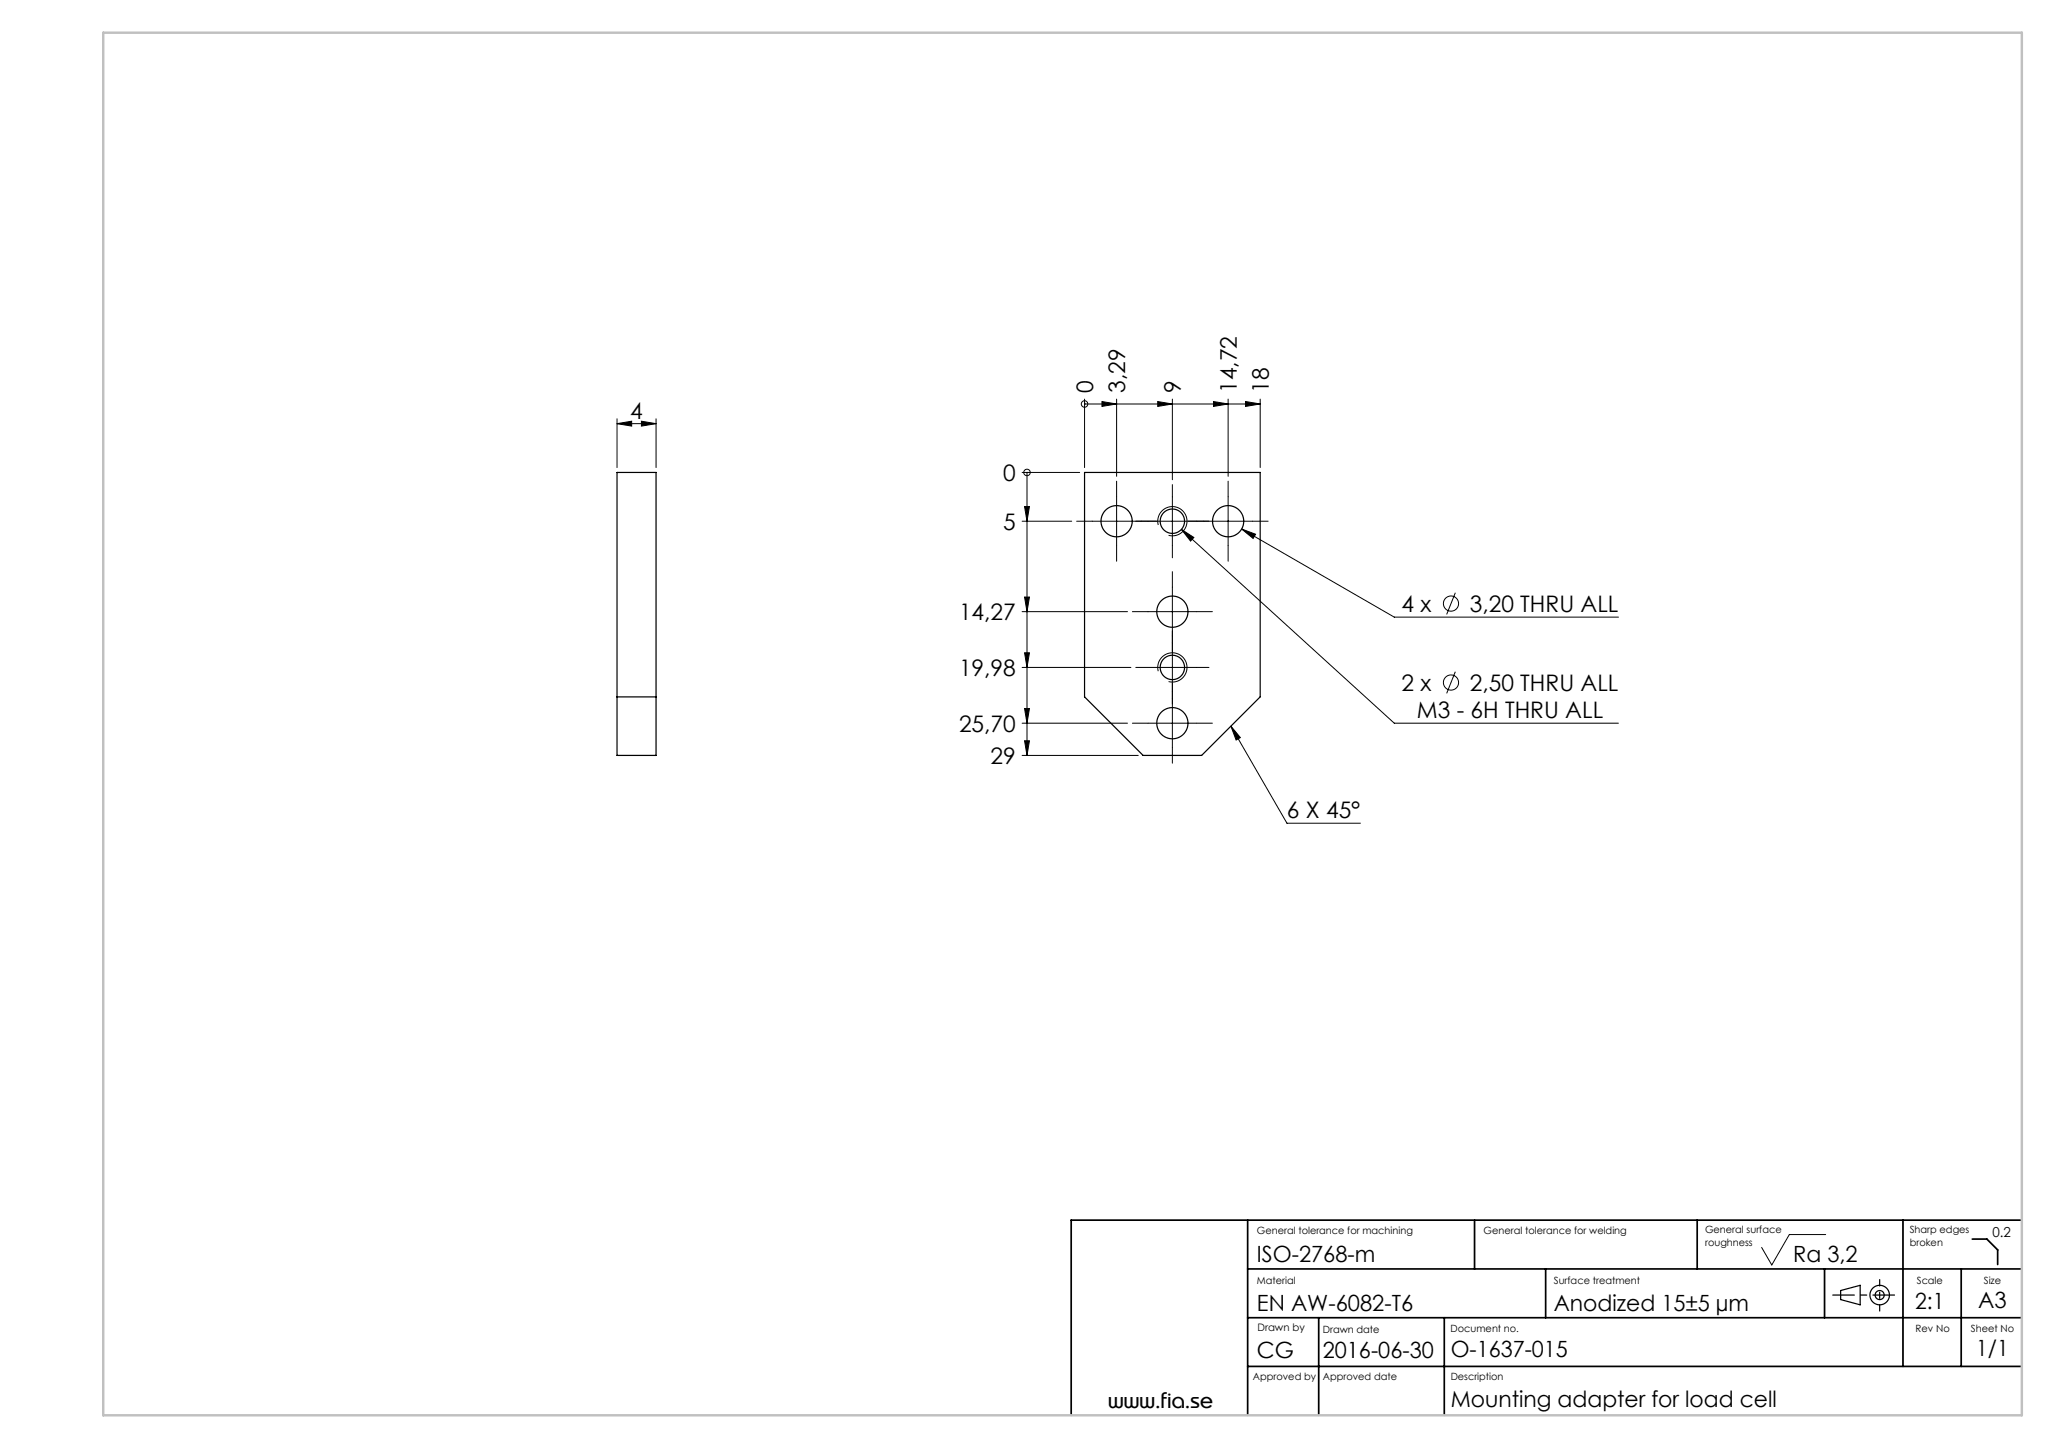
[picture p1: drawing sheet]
<svg xmlns="http://www.w3.org/2000/svg" width="420mm" height="297mm" viewBox="0 0 420 297" stroke-linecap="round" stroke-linejoin="round" font-family="sans-serif">
<g fill="none" stroke="#000" stroke-width=".2">
<path d="M126.5 86.8l3-.5v1zM126.5 85.8v10M126.5 86.8h8M131.5 86.3l3 .5-3 .5zM134.5 85.8v10M209.5 96.8h11.8M210.5 96.8h.1M210.5 96.8v58M222.3 82.8h.1M222.3 81.8v14M222.3 82.8h36M225.9 82.3l3 .5-3 .5z"/>
<path d="M228.9 81.8v15.8M237.3 82.3l3 .5-3 .5zM240.3 81.8v16.5M248.7 82.3l3 .5-3 .5zM251.7 81.8v15.8M255.3 82.3l3 .5-3 .5zM258.3 81.8v14M209.5 106.8h10.2M210 103.8h1l-.5 3zM223.9 106.8h10M228.9 101.8v10M235.3 106.8h10"/>
<path d="M237.4 107.6a3 3 0 0 1 2.6-3.8 3 3 0 0 1 3.3 3.3 3 3 0 0 1-3.8 2.6M240.3 101.8v10M242.2 108.5l2.5 1.7-.7 .7zM242.2 108.5l43.6 39.7h45.9M246.7 106.8h10M251.7 101.8v10M254.5 108.4l2.9 1.1-.5 .9zM254.5 108.4l31.3 18.1h45.9M209.5 125.4h21.6M209.5 136.8h22.3M210 122.4h1l-.5 3zM210 133.8h1l-.5 3z"/>
<path d="M235.3 125.4h10M235.3 136.8h10M237.4 137.6a3 3 0 0 1 2.6-3.8 3 3 0 0 1 3.3 3.3 3 3 0 0 1-3.8 2.6M240.3 120.4v10M240.3 131.8v10M298.3 121.5l-1.8 4.4M298.3 137.7l-1.8 4.4M209.5 148.2h21.6M209.5 154.8h23.8M210 145.2h1l-.5 3zM210 151.8h1l-.5 3zM235.3 148.2h10"/>
<path d="M240.3 143.2v10M252.3 148.8l1.9 2.4-.8 .5zM252.3 148.8l11.5 19.9h15.1M374.2 253h-7.4l-3.6 6.3-2.1-3.6"/>
<circle cx="210.5" cy="96.8" r=".67"/>
<circle cx="222.3" cy="82.8" r=".67"/>
<circle cx="297.4" cy="123.7" r="1.56"/>
<circle cx="297.4" cy="139.9" r="1.56"/>
</g>
<g fill="none" stroke="#000" stroke-width=".25">
<path d="M126.5 96.8h8v58h-8zM222.3 96.8h36v46l-12 12h-12l-12-12zM126.5 142.8h8M377.3 264.5l4-1.1v4l-4-1z"/>
<circle cx="228.9" cy="106.8" r="3.2"/>
<circle cx="240.3" cy="106.8" r="2.5"/>
<circle cx="251.7" cy="106.8" r="3.2"/>
<circle cx="240.3" cy="125.4" r="3.2"/>
<circle cx="240.3" cy="136.8" r="2.5"/>
<circle cx="240.3" cy="148.2" r="3.2"/>
<circle cx="385.3" cy="265.4" r="2"/>
<circle cx="385.3" cy="265.4" r=".93"/>
</g>
<g fill="none" stroke="#000" stroke-width=".2" stroke-dasharray="15.2 1.3 1.3 1.3">
<path d="M223.9 106.8h-3.2M228.9 101.8v-3.2M228.9 111.8v3.2M233.9 106.8h3.2M235.3 106.8h-2.5M240.3 101.8v-2.5M240.3 111.8v2.5M245.3 106.8h2.5M246.7 106.8h-3.2M251.7 101.8v-3.2M251.7 111.8v3.2M256.7 106.8h3.2"/>
<path d="M235.3 125.4h-3.2M235.3 136.8h-2.5M240.3 120.4v-3.2M240.3 130.4v3.2M240.3 131.8v-2.5M245.3 125.4h3.2M245.3 136.8h2.5M235.3 148.2h-3.2M240.3 143.2v-3.2M240.3 153.2v3.2M240.3 141.8v2.5M245.3 148.2h3.2"/>
</g>
<path d="M388.3 265.4h-12.6" fill="none" stroke="#000" stroke-width=".25" stroke-dasharray="15.2 1.3 1.3 1.3" stroke-dashoffset="10.8"/>
<path d="M385.3 268.7v-6.4" fill="none" stroke="#000" stroke-width=".25" stroke-dasharray="15.2 1.3 1.3 1.3" stroke-dashoffset="13.9"/>
<g fill="none" stroke="#000" stroke-width=".35">
<path d="M255.7 250.1v40M302.3 250.1v10M347.9 250.1v10M390.1 250.1v30M404.3 254h3l2.2 2.2v3M414.4 250.1h-194.8v40M255.7 270.1h158.7M255.7 260.1h158.7M270.3 270.1v20M296 270.1v20M316.8 260.1v10M374 260.1v10"/>
<path d="M402 260.1v20M255.7 280.1h158.7"/>
</g>
<path d="M21.2 6.7h393.2v283.4h-393.2z" fill="none" stroke="#c0c0c0" stroke-width=".5"/>
<g fill="#000">
<path d="M225.9 82.3l3 .5-3 .5zM237.3 82.3l3 .5-3 .5zM248.7 82.3l3 .5-3 .5zM255.3 82.3l3 .5-3 .5z"/>
<path d="M210 103.8h1l-.5 3zM210 122.4h1l-.5 3zM210 133.8h1l-.5 3zM210 145.2h1l-.5 3zM210 151.8h1l-.5 3z"/>
<path d="M254.5 108.4l2.4 2 .5-.9zM242.2 108.5l1.8 2.4 .7-.7zM252.3 148.8l1.9 2.4-.8 .5zM126.5 86.8l3-.5v1zM131.5 86.3l3 .5-3 .5z"/>
</g>
<g font-size="4.7">
<text x="224.1" y="80.5" transform="rotate(-90 224.1 80.5)">0</text>
<text x="230.6" y="80.5" transform="rotate(-90 230.6 80.5)">3,29</text>
<text x="242.1" y="80.5" transform="rotate(-90 242.1 80.5)">9</text>
<text x="253.5" y="80.5" transform="rotate(-90 253.5 80.5)">14,72</text>
<text x="260.1" y="80.5" transform="rotate(-90 260.1 80.5)">18</text>
<text x="129.2" y="85.8">4</text>
<text x="205.6" y="98.6">0</text>
<text x="205.6" y="108.6">5</text>
<text x="287.3" y="125.4">4 x</text>
<text x="301.3" y="125.4">3,20 THRU ALL</text>
<text x="196.6" y="127.1">14,27</text>
<text x="196.6" y="138.6">19,98</text>
<text x="287.3" y="141.6">2 x</text>
<text x="301.3" y="141.6">2,50 THRU ALL</text>
<text x="196.6" y="150">25,70</text>
<text x="290.4" y="147.2">M3 - 6H THRU ALL</text>
<text x="203" y="156.6">29</text>
<text x="263.8" y="167.7">6 X 45°</text>
</g>
<g font-size="4.6">
<text x="257.6" y="258.6">ISO-2768-m</text>
<text x="367.6" y="258.6">Ra 3,2</text>
<text x="257.6" y="268.6">EN AW-6082-T6</text>
<text x="318.5" y="268.6">Anodized 15±5 µm</text>
<text x="392.6" y="268.3">2:1</text>
<text x="405.5" y="268">A3</text>
<text x="257.6" y="278.4">CG</text>
<text x="271.1" y="278.4">2016-06-30</text>
<text x="297.4" y="278.1">O-1637-015</text>
<text x="405.1" y="277.9">1/1</text>
<text x="297.4" y="288.4">Mounting adapter for load cell</text>
</g>
<text font-size="4.2" x="227.2" y="288.5">www.fia.se</text>
<text font-size="2.8" x="408.4" y="253.5">0.2</text>
<text font-size="2.1" x="257.7" y="272.8">Drawn by</text>
<g font-size="2">
<text x="257.6" y="252.9">General tolerance for machining</text>
<text x="304.1" y="252.9">General tolerance for welding</text>
<text x="349.5" y="252.8">General surface</text>
<text x="349.5" y="255.4">roughness</text>
<text x="391.4" y="252.8">Sharp edges</text>
<text x="391.4" y="255.4">broken</text>
<text x="257.6" y="263.2">Material</text>
<text x="318.5" y="263.2">Surface treatment</text>
<text x="392.9" y="263.2">Scale</text>
<text x="406.6" y="263.2">Size</text>
<text x="271.1" y="273.2">Drawn date</text>
<text x="297.3" y="273">Document no.</text>
<text x="392.7" y="273">Rev No</text>
<text x="404" y="273">Sheet No</text>
<text x="256.8" y="282.9">Approved by</text>
<text x="271.1" y="282.8">Approved date</text>
<text x="297.4" y="282.8">Description</text>
</g>
</svg>
